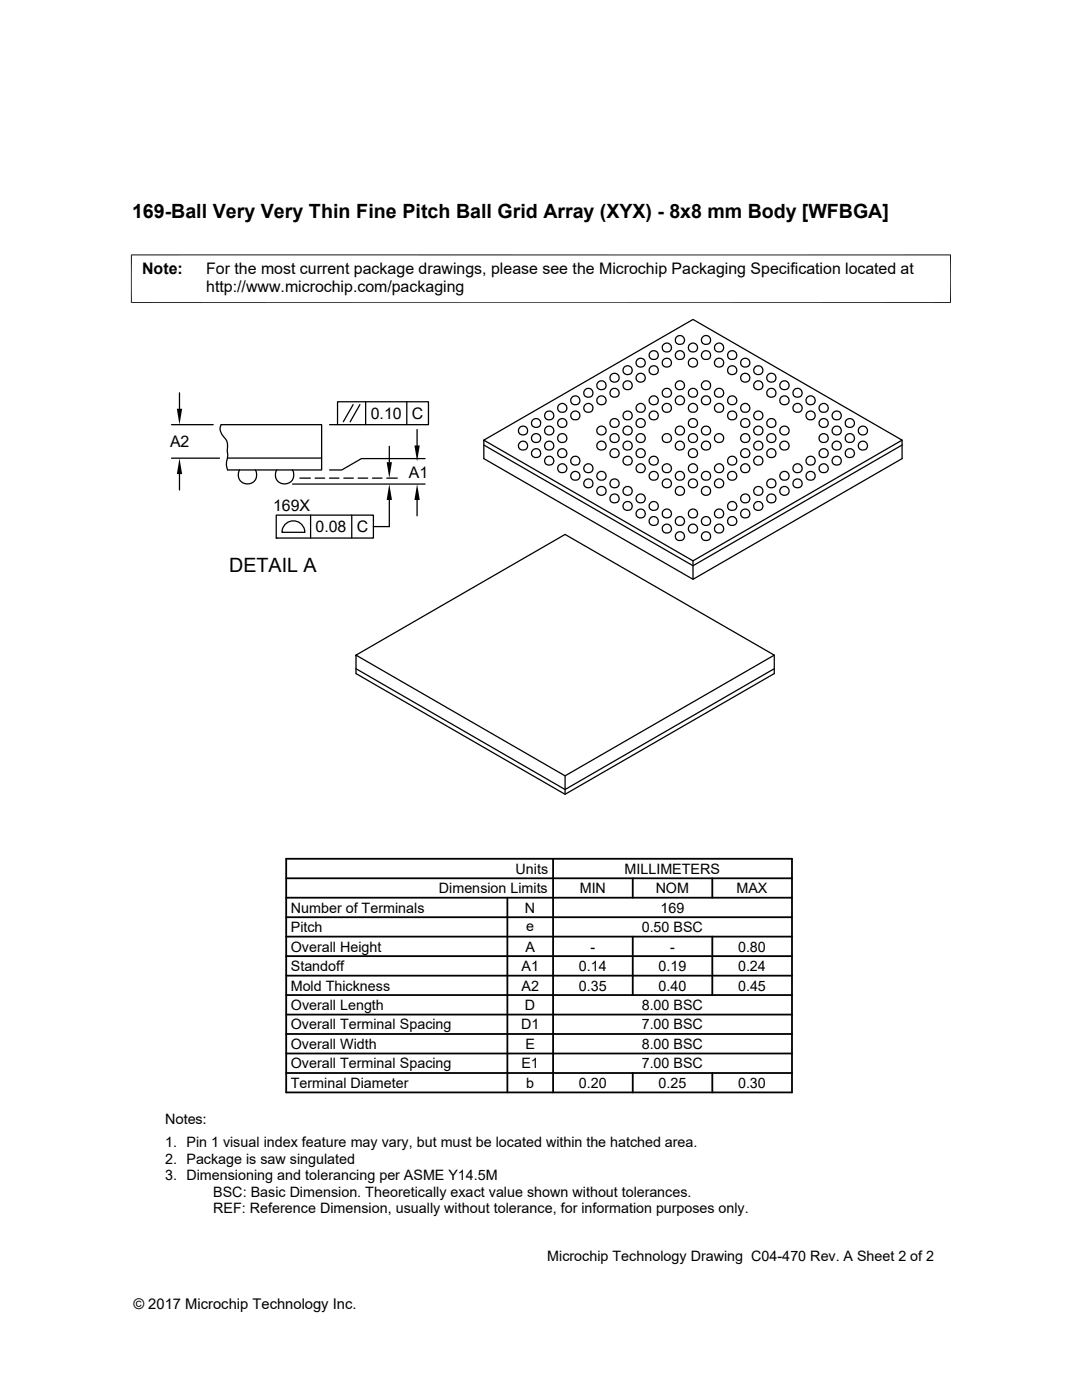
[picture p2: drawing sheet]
<svg xmlns="http://www.w3.org/2000/svg" width="216mm" height="279mm" viewBox="0 0 216 279" stroke-linecap="round" stroke-linejoin="round" font-family="sans-serif">
<g fill="none" stroke="#000" stroke-width=".25">
<path d="M35.8 78.4v3.2M34.2 91.4h9.6M34.2 84.8h8.3M35.8 94.6v3.2M44.1 84.8h20.1v9h-18.8v-.1a4.4 4.4 0 0 1 0-2.8l-.1-1a2.9 2.9 0 0 0-.9-3.1 1.78 1.78 0 0 1-.3-2zM45.4 91.4h18.8M47.8 93.8a1.85 1.85 0 0 0 1.6 2.8 1.85 1.85 0 0 0 1.6-2.8M55.2 93.8a1.84 1.84 0 0 0 1.6 2.8 1.84 1.84 0 0 0 1.6-2.8M58.4 96.6h26.4M59.8 95.4h2.1M62.9 95.4h1.9M65.7 95.4h1.9"/>
<path d="M65.8 84.8h1.6M67.4 80.2h18.1v4.6h-18.1zM68.6 95.4h1.9M70.5 80.8l-2 3.4M71.5 95.4h1.9M71.8 80.8l-1.9 3.4M73 80.2v4.6M74.3 95.4h1.9M77.2 95.4h2.1M77.7 89.1v3.1M77.7 99.8v5.3h-3.2M81.2 80.2v4.6"/>
<path d="M83.2 85.7v3.2M83.2 99.8v3.2M84.8 91.5h-12.7l-3.9 2.3h-2.4M96.5 87.8l41.8-24 41.7 24-41.7 24.1-41.8-24.1v3.7l41.8 24.1 41.7-24.1v-3.7M96.5 88.8l41.8 24.1 41.7-24.1M55.1 102.8h19.4v4.6h-19.4zM55.1 107.4h.1M57 104.5a2.29 2.29 0 0 1 2.5-.4 2.29 2.29 0 0 1 1.3 2.1h-4.5l.3-1.1zM62 102.8v4.6M70.2 102.8v4.6M138.3 111.9v3.7M71 130.7l41.8-24 41.7 24-41.7 24.1-41.8-24.1v3.7l41.8 24.1 41.7-24.1v-3.7"/>
<path d="M71 133.5l41.8 24.1 41.7-24.1M112.8 154.8v3.7"/>
<circle cx="114.8" cy="79.9" r=".92"/>
<circle cx="117.4" cy="78.4" r=".91"/>
<circle cx="120" cy="79.9" r=".93"/>
<circle cx="120" cy="76.9" r=".93"/>
<circle cx="122.6" cy="78.4" r=".93"/>
<circle cx="122.6" cy="75.4" r=".91"/>
<circle cx="125.2" cy="76.9" r=".92"/>
<circle cx="125.2" cy="73.9" r=".91"/>
<circle cx="127.9" cy="72.4" r=".91"/>
<circle cx="127.9" cy="75.4" r=".91"/>
<circle cx="130.5" cy="70.9" r=".91"/>
<circle cx="130.5" cy="79.9" r=".91"/>
<circle cx="130.5" cy="73.9" r=".9"/>
<circle cx="133.1" cy="78.4" r=".93"/>
<circle cx="133.1" cy="69.4" r=".92"/>
<circle cx="133.1" cy="72.4" r=".91"/>
<circle cx="135.7" cy="67.9" r=".92"/>
<circle cx="135.7" cy="79.9" r=".92"/>
<circle cx="135.7" cy="76.9" r=".92"/>
<circle cx="135.7" cy="70.9" r=".92"/>
<circle cx="138.3" cy="69.4" r=".91"/>
<circle cx="138.3" cy="78.4" r=".92"/>
<circle cx="138.3" cy="72.4" r=".91"/>
<circle cx="140.9" cy="70.9" r=".91"/>
<circle cx="140.9" cy="67.9" r=".91"/>
<circle cx="140.9" cy="79.9" r=".91"/>
<circle cx="140.9" cy="76.9" r=".91"/>
<circle cx="143.5" cy="69.4" r=".92"/>
<circle cx="143.5" cy="78.4" r=".92"/>
<circle cx="143.5" cy="72.4" r=".9"/>
<circle cx="146.1" cy="79.9" r=".93"/>
<circle cx="146.1" cy="70.9" r=".92"/>
<circle cx="146.1" cy="73.9" r=".91"/>
<circle cx="148.7" cy="72.4" r=".91"/>
<circle cx="148.7" cy="75.4" r=".91"/>
<circle cx="151.3" cy="76.9" r=".92"/>
<circle cx="151.3" cy="73.9" r=".91"/>
<circle cx="153.9" cy="78.4" r=".91"/>
<circle cx="153.9" cy="75.4" r=".91"/>
<circle cx="156.5" cy="79.9" r=".93"/>
<circle cx="156.5" cy="76.9" r=".93"/>
<circle cx="159.1" cy="78.4" r=".93"/>
<circle cx="161.7" cy="79.9" r=".92"/>
<circle cx="104.4" cy="88.9" r=".91"/>
<circle cx="104.4" cy="85.9" r=".91"/>
<circle cx="107" cy="90.5" r=".92"/>
<circle cx="107" cy="87.4" r=".91"/>
<circle cx="107" cy="84.4" r=".9"/>
<circle cx="109.6" cy="92" r=".93"/>
<circle cx="109.6" cy="89" r=".93"/>
<circle cx="109.6" cy="82.9" r=".92"/>
<circle cx="109.6" cy="85.9" r=".91"/>
<circle cx="112.2" cy="87.5" r=".92"/>
<circle cx="112.2" cy="90.5" r=".92"/>
<circle cx="112.2" cy="81.4" r=".91"/>
<circle cx="112.2" cy="93.5" r=".91"/>
<circle cx="112.2" cy="84.4" r=".91"/>
<circle cx="114.8" cy="92" r=".92"/>
<circle cx="114.8" cy="82.9" r=".91"/>
<circle cx="114.8" cy="95" r=".91"/>
<circle cx="117.4" cy="81.4" r=".91"/>
<circle cx="117.4" cy="93.5" r=".91"/>
<circle cx="117.4" cy="96.5" r=".91"/>
<circle cx="120" cy="95" r=".92"/>
<circle cx="120" cy="89" r=".93"/>
<circle cx="120" cy="85.9" r=".91"/>
<circle cx="120" cy="98" r=".91"/>
<circle cx="122.6" cy="87.5" r=".93"/>
<circle cx="122.6" cy="99.5" r=".93"/>
<circle cx="122.6" cy="90.5" r=".93"/>
<circle cx="122.6" cy="84.4" r=".91"/>
<circle cx="122.6" cy="96.5" r=".91"/>
<circle cx="125.2" cy="92" r=".92"/>
<circle cx="125.2" cy="89" r=".92"/>
<circle cx="125.2" cy="82.9" r=".91"/>
<circle cx="125.2" cy="85.9" r=".91"/>
<circle cx="125.2" cy="98" r=".91"/>
<circle cx="127.8" cy="81.4" r=".91"/>
<circle cx="127.8" cy="90.5" r=".92"/>
<circle cx="127.8" cy="93.5" r=".91"/>
<circle cx="127.8" cy="87.4" r=".91"/>
<circle cx="127.8" cy="99.5" r=".91"/>
<circle cx="127.9" cy="84.4" r=".91"/>
<circle cx="130.5" cy="82.9" r=".91"/>
<circle cx="130.5" cy="95" r=".91"/>
<circle cx="130.5" cy="91.9" r=".91"/>
<circle cx="133.1" cy="87.5" r=".93"/>
<circle cx="133.1" cy="81.4" r=".92"/>
<circle cx="133.1" cy="93.5" r=".92"/>
<circle cx="133.1" cy="96.5" r=".91"/>
<circle cx="135.7" cy="89" r=".92"/>
<circle cx="135.7" cy="95" r=".92"/>
<circle cx="135.7" cy="85.9" r=".91"/>
<circle cx="135.7" cy="98" r=".91"/>
<circle cx="138.3" cy="81.4" r=".91"/>
<circle cx="138.3" cy="90.5" r=".92"/>
<circle cx="138.3" cy="93.5" r=".91"/>
<circle cx="138.3" cy="87.4" r=".91"/>
<circle cx="138.3" cy="84.4" r=".91"/>
<circle cx="138.3" cy="96.5" r=".91"/>
<circle cx="140.9" cy="95" r=".91"/>
<circle cx="140.9" cy="88.9" r=".91"/>
<circle cx="140.9" cy="85.9" r=".91"/>
<circle cx="140.9" cy="98" r=".91"/>
<circle cx="143.5" cy="81.4" r=".92"/>
<circle cx="143.5" cy="93.5" r=".92"/>
<circle cx="143.5" cy="87.4" r=".91"/>
<circle cx="143.5" cy="96.5" r=".9"/>
<circle cx="146.1" cy="92" r=".93"/>
<circle cx="146.1" cy="82.9" r=".92"/>
<circle cx="146.1" cy="95" r=".92"/>
<circle cx="148.7" cy="87.5" r=".92"/>
<circle cx="148.7" cy="99.5" r=".92"/>
<circle cx="148.7" cy="90.5" r=".92"/>
<circle cx="148.7" cy="81.4" r=".91"/>
<circle cx="148.7" cy="93.5" r=".91"/>
<circle cx="148.7" cy="84.4" r=".91"/>
<circle cx="151.3" cy="92" r=".92"/>
<circle cx="151.3" cy="89" r=".92"/>
<circle cx="151.3" cy="82.9" r=".91"/>
<circle cx="151.3" cy="85.9" r=".91"/>
<circle cx="151.3" cy="98" r=".91"/>
<circle cx="153.9" cy="90.4" r=".91"/>
<circle cx="153.9" cy="87.4" r=".91"/>
<circle cx="153.9" cy="99.5" r=".91"/>
<circle cx="153.9" cy="84.4" r=".91"/>
<circle cx="153.9" cy="96.5" r=".91"/>
<circle cx="156.5" cy="95" r=".92"/>
<circle cx="156.5" cy="89" r=".93"/>
<circle cx="156.5" cy="85.9" r=".91"/>
<circle cx="156.5" cy="98" r=".91"/>
<circle cx="159.1" cy="81.4" r=".92"/>
<circle cx="159.1" cy="93.5" r=".92"/>
<circle cx="159.2" cy="96.5" r=".91"/>
<circle cx="161.7" cy="92" r=".92"/>
<circle cx="161.8" cy="82.9" r=".91"/>
<circle cx="161.8" cy="95" r=".91"/>
<circle cx="164.4" cy="81.4" r=".91"/>
<circle cx="164.4" cy="90.5" r=".92"/>
<circle cx="164.4" cy="93.5" r=".91"/>
<circle cx="164.4" cy="87.4" r=".91"/>
<circle cx="164.4" cy="84.4" r=".91"/>
<circle cx="167" cy="82.9" r=".91"/>
<circle cx="167" cy="88.9" r=".91"/>
<circle cx="167" cy="91.9" r=".91"/>
<circle cx="167" cy="85.9" r=".9"/>
<circle cx="169.6" cy="87.5" r=".93"/>
<circle cx="169.6" cy="90.5" r=".93"/>
<circle cx="169.6" cy="84.4" r=".91"/>
<circle cx="172.2" cy="89" r=".92"/>
<circle cx="172.2" cy="85.9" r=".91"/>
<circle cx="125.2" cy="101" r=".92"/>
<circle cx="127.8" cy="102.5" r=".92"/>
<circle cx="130.5" cy="101" r=".91"/>
<circle cx="130.5" cy="104" r=".91"/>
<circle cx="133.1" cy="102.5" r=".93"/>
<circle cx="133.1" cy="105.5" r=".92"/>
<circle cx="135.7" cy="104" r=".92"/>
<circle cx="135.7" cy="107" r=".92"/>
<circle cx="138.3" cy="102.5" r=".92"/>
<circle cx="138.3" cy="105.5" r=".91"/>
<circle cx="140.9" cy="107" r=".91"/>
<circle cx="140.9" cy="104" r=".91"/>
<circle cx="143.5" cy="105.5" r=".92"/>
<circle cx="143.5" cy="102.5" r=".92"/>
<circle cx="146.1" cy="104" r=".93"/>
<circle cx="146.1" cy="101" r=".93"/>
<circle cx="148.7" cy="102.5" r=".92"/>
<circle cx="151.3" cy="101" r=".92"/>
</g>
<path d="M26.1 50.9h163.7M26.2 50.8v9.7M189.7 50.8v9.7M26.1 60.4h163.7" fill="none" stroke="#000" stroke-width=".2"/>
<g fill="none" stroke="#000" stroke-width=".36">
<path d="M57.1 179.2h100.9M57.1 175.3h100.9M57.1 171.4h100.9v46.6h-100.9zM101.2 179.2v38.8M110.4 171.4v46.6M126.3 175.3v3.9M142.1 175.3v3.9M57.1 190.8h100.9M57.1 186.9h100.9M57.1 183h100.9M57.1 194.7h100.9M57.1 198.6h100.9"/>
<path d="M126.3 186.9v11.7M142.1 186.9v11.7M57.1 202.5h100.9M57.1 210.2h100.9M57.1 206.4h100.9M57.1 214.1h100.9M126.3 214.1v3.9M142.1 214.1v3.9"/>
</g>
<path d="M35.3 81.6h1l-.5 3.2zM35.8 91.4l.5 3.2h-1zM77.7 96.6l.5 3.2h-1zM77.2 92.2h1l-.5 3.2zM83.2 96.6l.6 3.2h-1.1zM82.7 88.9h1.1l-.6 3.2z" fill="#000"/>
<g font-size="3.9">
<text x="26.4" y="43.5">169-Ball Very Very Thin Fine Pitch Ball Grid Array (XYX) - 8x8 mm Body [WFBGA]</text>
<text x="45.7" y="114.1">DETAIL A</text>
</g>
<g font-size="3.2">
<text x="28.4" y="54.6">Note:</text>
<text x="41.1" y="54.6">For the most current package drawings, please see the Microchip Packaging Specification located at</text>
<text x="41.1" y="58.3">http://www.microchip.com/packaging</text>
<text x="74" y="83.6">0.10</text>
<text x="82.2" y="83.6">C</text>
<text x="33.9" y="89.2">A2</text>
<text x="81.6" y="95.5">A1</text>
<text x="54.5" y="102">169X</text>
<text x="63" y="106.2">0.08</text>
<text x="71.2" y="106.2">C</text>
</g>
<g font-size="2.9">
<text x="87.6" y="178.2">Dimension Limits</text>
<text x="102.9" y="174.4">Units</text>
<text x="115.7" y="178.2">MIN</text>
<text x="124.6" y="174.4">MILLIMETERS</text>
<text x="130.8" y="178.2">NOM</text>
<text x="147" y="178.2">MAX</text>
<text x="58" y="182.1">Number of Terminals</text>
<text x="104.8" y="182.1">N</text>
<text x="105" y="185.7">e</text>
<text x="131.8" y="182.1">169</text>
<text x="58" y="189.9">Overall Height</text>
<text x="58" y="186">Pitch</text>
<text x="104.8" y="189.9">A</text>
<text x="117.8" y="189.9">-</text>
<text x="128" y="186">0.50 BSC</text>
<text x="133.7" y="189.9">-</text>
<text x="147.3" y="189.9">0.80</text>
<text x="58" y="193.8">Standoff</text>
<text x="58" y="197.7">Mold Thickness</text>
<text x="104.1" y="197.7">A2</text>
<text x="104.1" y="193.8">A1</text>
<text x="115.5" y="193.8">0.14</text>
<text x="115.5" y="197.7">0.35</text>
<text x="131.4" y="193.8">0.19</text>
<text x="131.4" y="197.7">0.40</text>
<text x="147.3" y="193.8">0.24</text>
<text x="147.3" y="197.7">0.45</text>
<text x="58" y="201.6">Overall Length</text>
<text x="104.8" y="201.6">D</text>
<text x="128" y="201.6">8.00 BSC</text>
<text x="58" y="209.3">Overall Width</text>
<text x="58" y="205.4">Overall Terminal Spacing</text>
<text x="104" y="205.4">D1</text>
<text x="104.8" y="209.3">E</text>
<text x="128" y="205.4">7.00 BSC</text>
<text x="128" y="209.3">8.00 BSC</text>
<text x="58" y="213.2">Overall Terminal Spacing</text>
<text x="104" y="213.2">E1</text>
<text x="128" y="213.2">7.00 BSC</text>
<text x="58" y="217.1">Terminal Diameter</text>
<text x="105" y="217.1">b</text>
<text x="115.5" y="217.1">0.20</text>
<text x="131.4" y="217.1">0.25</text>
<text x="147.3" y="217.1">0.30</text>
<text x="32.9" y="224.3">Notes:</text>
<text x="32.9" y="228.9">1. Pin 1 visual index feature may vary, but must be located within the hatched area.</text>
<text x="32.9" y="232.2">2. Package is saw singulated</text>
<text x="32.9" y="235.5">3. Dimensioning and tolerancing per ASME Y14.5M</text>
<text x="42.5" y="238.8">BSC: Basic Dimension. Theoretically exact value shown without tolerances.</text>
<text x="42.5" y="242.2">REF: Reference Dimension, usually without tolerance, for information purposes only.</text>
<text x="109.2" y="251.7">Microchip Technology Drawing C04-470 Rev. A Sheet 2 of 2</text>
<text x="26.6" y="261.3">© 2017 Microchip Technology Inc.</text>
</g>
</svg>
